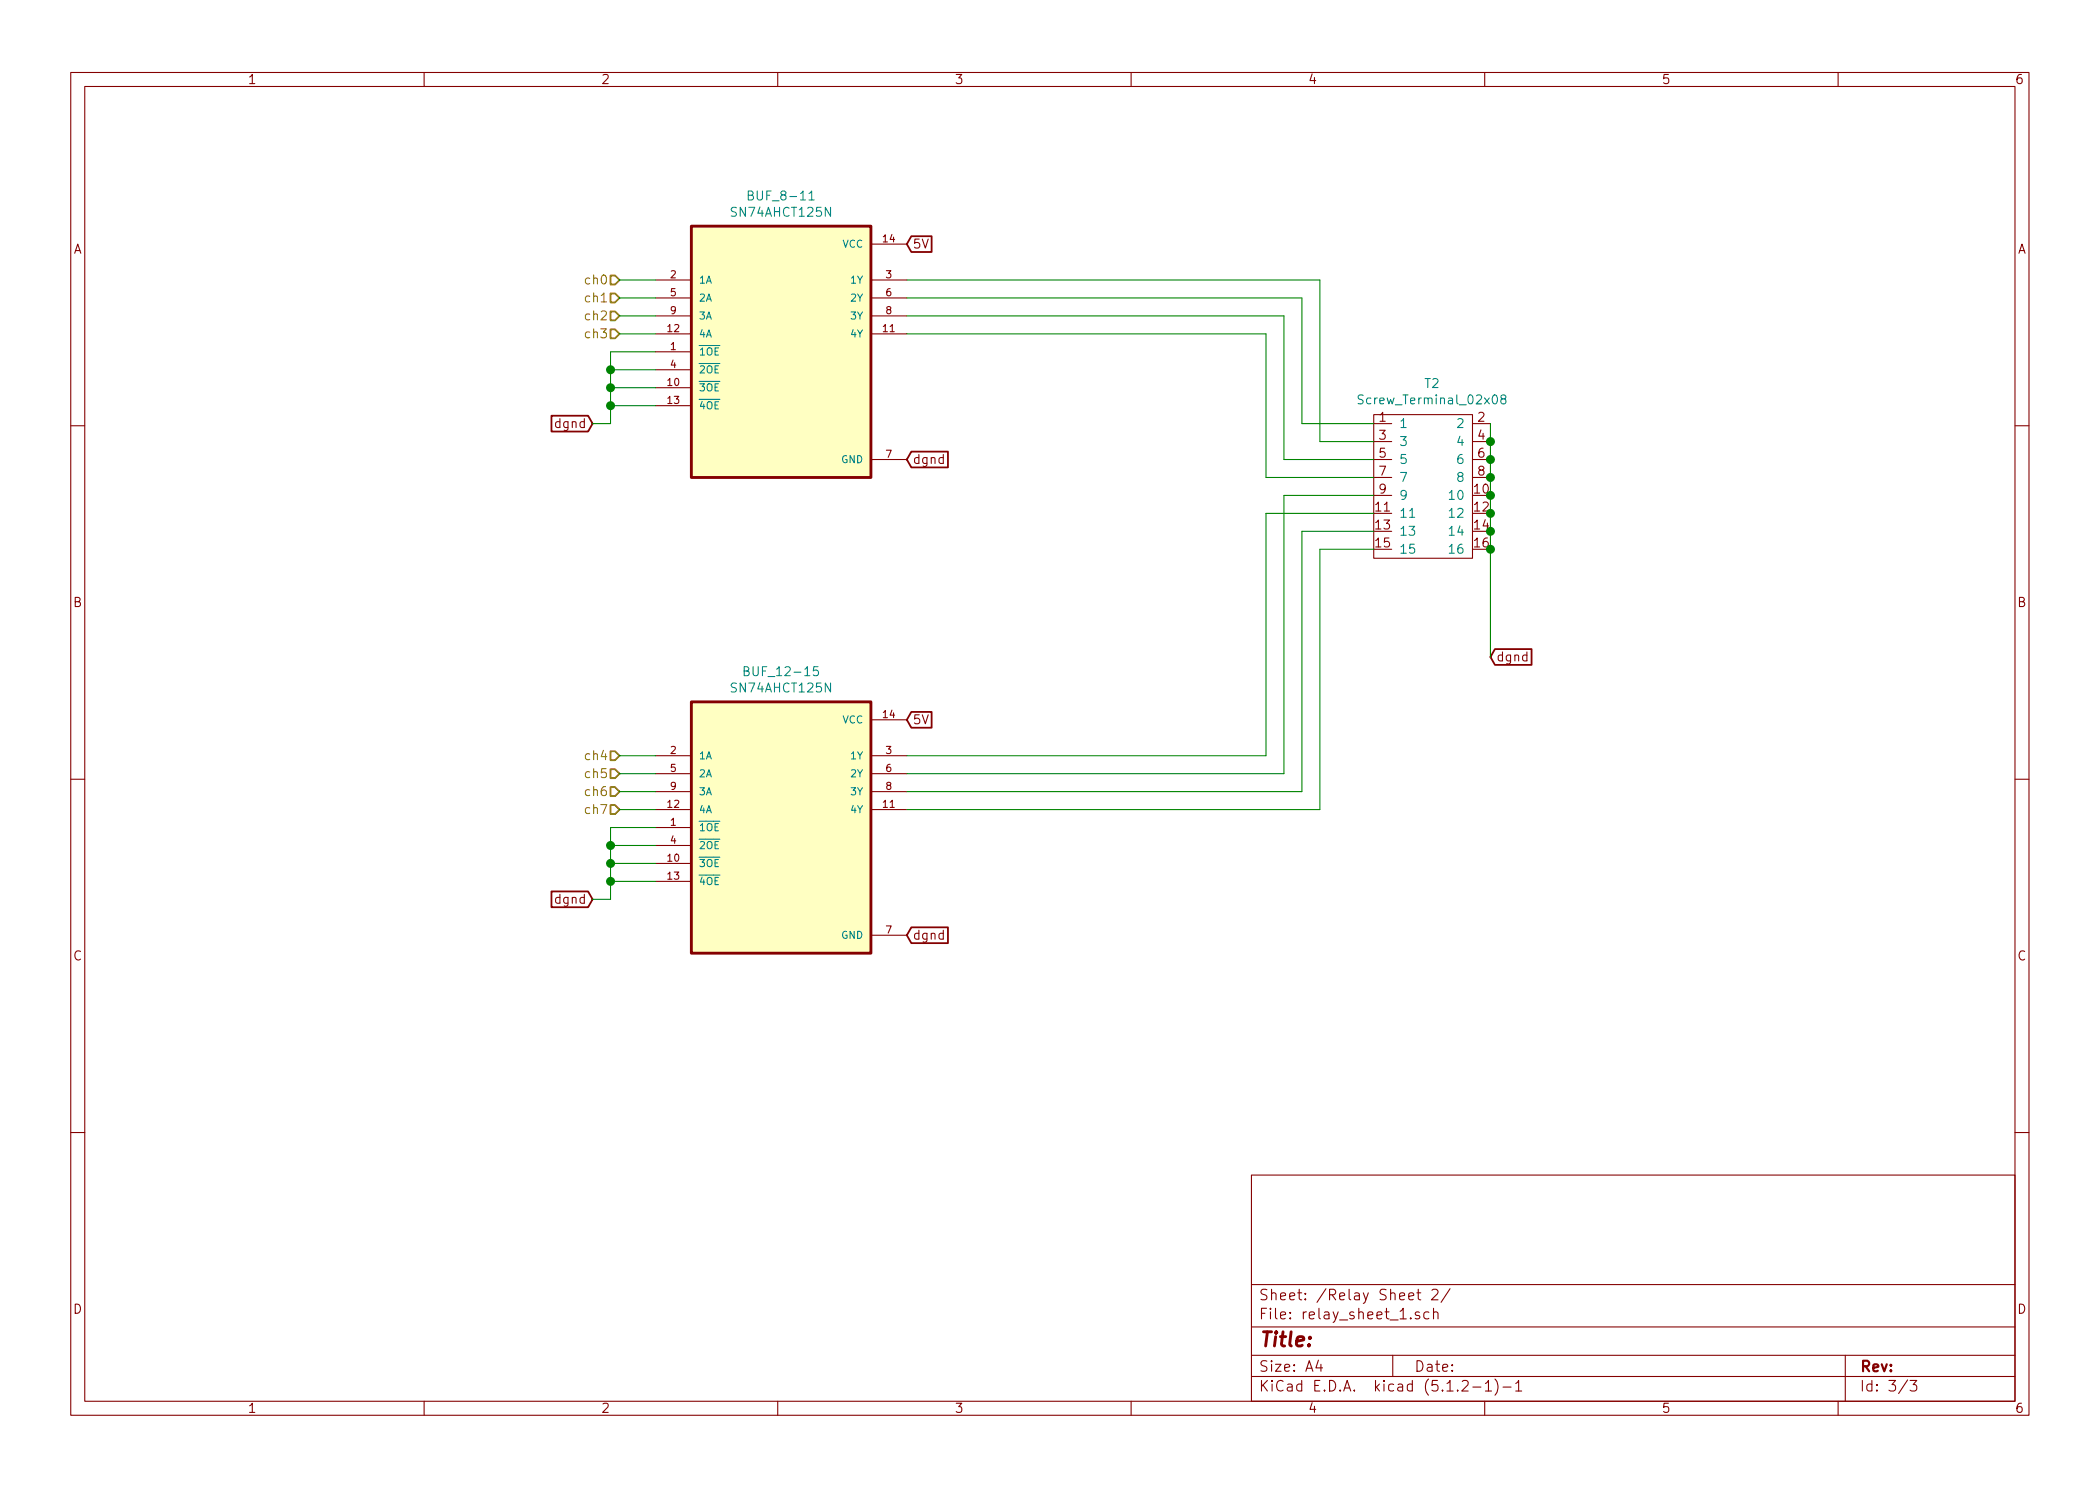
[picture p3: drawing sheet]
<svg xmlns="http://www.w3.org/2000/svg" width="297mm" height="210mm" viewBox="0 0 297 210" stroke-linecap="round" stroke-linejoin="round" font-family="sans-serif">
<g fill="none" stroke="#840000" stroke-width=".15">
<path d="M10 10.3h277v189.9h-277zM12 12.2h273v186.1h-273zM60 10.3v1.9M110 10.3v1.9M160 10.3v1.9M210 10.3v1.9M260 10.3v1.9M92.7 39.6h5.1M123.2 39.6h5.1M123.2 34.5h5.1M92.7 42.2h5.1M92.7 44.7h5.1"/>
<path d="M92.7 47.2h5.1M92.7 49.8h5.1M92.7 52.3h5.1M92.7 54.9h5.1M92.7 57.4h5.1M123.2 42.2h5.1M123.2 44.7h5.1M123.2 47.2h5.1M194.3 58.7h14v20.3h-14zM194.3 59.9h2.5M208.3 59.9h2.5M10 60.2h2"/>
<path d="M123.2 65h5.1M194.3 65h2.5M194.3 62.5h2.5M194.3 67.6h2.5M194.3 70.1h2.5M208.3 65h2.5M208.3 62.5h2.5M208.3 67.6h2.5M285 60.2h2M10 110.3h2M92.7 106.9h5.1M92.7 109.5h5.1"/>
<path d="M92.7 112h5.1M92.7 114.5h5.1M92.7 117.1h5.1M92.7 119.6h5.1M123.2 106.9h5.1M123.2 109.5h5.1M123.2 112h5.1M123.2 114.5h5.1M123.2 101.8h5.1M285 110.3h2M92.7 122.2h5.1M92.7 124.7h5.1"/>
<path d="M123.2 132.3h5.1M10 160.2h2M177 166.3h108v32h-108zM285 160.2h2M60 198.3v1.9M110 198.3v1.9M160 198.3v1.9M177 194.8h108M177 191.8h108M177 187.8h108M177 181.8h108M186.5 192.5l-.4 1h1"/>
<path d="M186.8 193v1M197 191.8v3M199.3 183.4l.7-.1-.1-.3-.4-.1-.2 .2v.7l.2 .1 .4-.1M200.4 182.9h.6M200.6 182.4v1.3l.1 .1 .3 .1M200.8 185.7a.37 .37 0 0 0-.6 .1v.1a.54 .54 0 0 0 .6 .3v.1v.2l-.2 .1-.4-.1M202.1 185.7l-.4-.1-.3 .3 .1 .6 .2 .1 .4-.1M202.5 182.6l.3-.2 .5 .1a.37 .37 0 0 1 0 .6l-.8 .8h.9M202.8 185.7a.38 .38 0 0 1 .6 .1v.8M202.8 185.1v1.5M205.1 182.3l-1.3 2M206.8 195.5l.2-.2h.4a.41 .41 0 0 1 .2 .7l-.8 .8h.9"/>
<path d="M208.3 196.3h1.2M210 198.3v1.9M210.1 195.8l.4-.5v1.5M210.1 196.8h.9M211.5 195.1a1.71 1.71 0 0 1 0 2.3M212.6 196.3h1.1M214.4 195.8l.4-.5v1.5M214.4 196.8h.8M260 198.3v1.9M261 191.8v6.5M269.8 195.2l-1.2 2M270.2 195.3h.9l-.5 .6 .4 .1 .1 .2-.1 .5-.2 .1h-.4l-.2-.1"/>
</g>
<g fill="#ffffc2" stroke="#ffffc2" stroke-width=".14">
<path d="M97.8 32h25.4v35.6h-25.4z"/>
<path d="M97.8 99.3h25.4v35.6h-25.4z"/>
</g>
<path d="M97.8 32h25.4v35.6h-25.4zM97.8 99.3h25.4v35.6h-25.4z" fill="none" stroke="#840000" stroke-width=".41"/>
<path d="M105.8 27.6h.6l.1-.2v-.3l-.2-.1h-.5v1.3h.5l.2-.1 .1-.3-.3-.3M114.4 27.4l.4-.4v1.3M114.4 28.3h.8M192.8 56l-.5-.1-.1 .1-.1 .2 .1 .2 .6 .3v.2l-.2 .2h-.5M212.5 56.4l-.2-.1v-.3l.2-.1 .4 .1 .1 .1v.2l-.6 .2-.1 .2v.2l.2 .2h.4l.1-.2v-.4l-.2-.1M105.3 94.9h.5l.1-.2-.1-.2-.1-.2h-.4v1.3h.4l.2-.1 .1-.3-.3-.3M115.7 94.3h-.6l-.1 .6 .2-.1h.3l.3 .3v.3l-.3 .2h-.3l-.2-.1" fill="none" stroke="#008484" stroke-width=".15"/>
<path d="M86.4 39h.6l.6 .6-.6 .7h-.6zM86.4 41.5h.6l.6 .7-.6 .6h-.6zM86.4 44.1h.6l.6 .6-.6 .6h-.6zM86.4 46.6h.6l.6 .6-.6 .7h-.6zM86.4 106.3h.6l.6 .6-.6 .7h-.6zM86.4 108.8h.6l.6 .7-.6 .6h-.6zM86.4 111.4h.6l.6 .6-.6 .6h-.6zM86.4 113.9h.6l.6 .6-.6 .7h-.6z" fill="none" stroke="#848400" stroke-width=".25"/>
<path d="M128.9 33.4h2.9v2.3h-2.9l-.6-1.2zM78 58.8h5.2l.6 1.1-.6 1.2h-5.2zM128.9 63.9h5.2v2.2h-5.2l-.6-1.1zM211.5 91.8h5.1v2.3h-5.1l-.7-1.1zM128.9 100.7h2.9v2.3h-2.9l-.6-1.2zM78 126.1h5.2l.6 1.1-.6 1.2h-5.2zM128.9 131.2h5.2v2.2h-5.2l-.6-1.1z" fill="none" stroke="#840000" stroke-width=".25"/>
<g fill="none" stroke="#008400" stroke-width=".15">
<path d="M87.6 39.6h5.1M128.3 39.6h58.4v22.9h7.6M86.4 57.4h6.3M86.4 54.9h6.3M86.4 52.3h6.3M87.6 42.2h5.1M87.6 44.7h5.1M87.6 47.2h5.1M92.7 49.8h-6.3v10.1h-2.6M128.3 42.2h55.8v17.7h10.2M128.3 44.7h53.3v20.3h12.7M128.3 47.2h50.8v20.4h15.2"/>
<path d="M210.8 59.9v33.1M194.3 72.6h-15.2v34.3h-50.8M194.3 70.1h-12.7v39.4h-53.3M194.3 75.2h-10.2v36.8h-55.8M194.3 77.7h-7.6v36.8h-58.4M86.4 119.6h6.3M87.6 106.9h5.1M87.6 109.5h5.1M87.6 112h5.1M87.6 114.5h5.1M92.7 117.1h-6.3v10.1h-2.6M86.4 124.7h6.3"/>
<path d="M86.4 122.2h6.3"/>
</g>
<g fill="#008400" stroke="#008400" stroke-width=".25">
<circle cx="86.4" cy="57.4" r=".51"/>
<circle cx="86.4" cy="54.9" r=".51"/>
<circle cx="86.4" cy="52.3" r=".51"/>
<circle cx="86.4" cy="124.7" r=".51"/>
<circle cx="86.4" cy="122.2" r=".51"/>
<circle cx="86.4" cy="119.6" r=".51"/>
<circle cx="210.8" cy="62.5" r=".51"/>
<circle cx="210.8" cy="65" r=".51"/>
<circle cx="210.8" cy="67.6" r=".51"/>
<circle cx="210.8" cy="70.1" r=".51"/>
<circle cx="210.8" cy="72.6" r=".51"/>
<circle cx="210.8" cy="75.2" r=".51"/>
<circle cx="210.8" cy="77.7" r=".51"/>
</g>
<text font-size="2.8" fill="#840000" x="178" y="190.5">Title:</text>
<g font-size="2.1" fill="#840000">
<text x="178" y="184">Sheet: /Relay Sheet 2/</text>
<text x="178" y="186.7">File: relay_sheet_1.sch</text>
<text x="178" y="196.9">KiCad E.D.A. kicad (5.1.2-1)-1</text>
<text x="178" y="194.1">Size: A4</text>
<text x="200" y="194.1">Date:</text>
<text x="263" y="194.1">Rev:</text>
<text x="263" y="196.9">Id: 3/3</text>
</g>
<g font-size="1.8" fill="#840000">
<text x="35" y="11.9">1</text>
<text x="85" y="11.9">2</text>
<text x="135" y="11.9">3</text>
<text x="185" y="11.9">4</text>
<text x="235" y="11.9">5</text>
<text x="285" y="11.9">6</text>
<text x="10.4" y="35.9">A</text>
<text x="129.1" y="35.2">5V</text>
<text x="285.4" y="35.9">A</text>
<text x="195.1" y="59.7">1</text>
<text x="209.1" y="59.7">2</text>
<text x="78.7" y="60.6">dgnd</text>
<text x="129.1" y="65.7">dgnd</text>
<text x="195.1" y="62.2">3</text>
<text x="195.1" y="64.8">5</text>
<text x="209.1" y="62.2">4</text>
<text x="209.1" y="64.8">6</text>
<text x="195.1" y="67.3">7</text>
<text x="195.1" y="69.8">9</text>
<text x="208.6" y="69.8">10</text>
<text x="209.1" y="67.3">8</text>
<text x="194.6" y="72.4">11</text>
<text x="194.6" y="74.9">13</text>
<text x="194.6" y="77.5">15</text>
<text x="208.6" y="72.4">12</text>
<text x="208.6" y="74.9">14</text>
<text x="208.6" y="77.5">16</text>
<text x="10.4" y="85.9">B</text>
<text x="285.4" y="85.9">B</text>
<text x="211.6" y="93.6">dgnd</text>
<text x="129.1" y="102.5">5V</text>
<text x="78.7" y="127.9">dgnd</text>
<text x="10.4" y="135.9">C</text>
<text x="129.1" y="133">dgnd</text>
<text x="285.4" y="135.9">C</text>
<text x="10.4" y="185.9">D</text>
<text x="285.4" y="185.9">D</text>
<text x="35" y="199.9">1</text>
<text x="85" y="199.9">2</text>
<text x="135" y="199.9">3</text>
<text x="185" y="199.9">4</text>
<text x="235" y="199.9">5</text>
<text x="285" y="199.9">6</text>
</g>
<g font-size="1.8" fill="#008484">
<text x="106.4" y="28.4">BUF_8-11</text>
<text x="103.7" y="30.7">SN74AHCT125N</text>
<text x="192.8" y="57.2">Screw_Terminal_02x08</text>
<text x="201.5" y="54.9">T2</text>
<text x="197.9" y="60.6">1</text>
<text x="197.9" y="63.1">3</text>
<text x="197.9" y="65.7">5</text>
<text x="206.3" y="60.6">2</text>
<text x="206.3" y="63.1">4</text>
<text x="206.3" y="65.7">6</text>
<text x="197.9" y="68.2">7</text>
<text x="197.9" y="70.7">9</text>
<text x="205.3" y="70.7">10</text>
<text x="206.3" y="68.2">8</text>
<text x="197.9" y="73.3">11</text>
<text x="197.9" y="75.8">13</text>
<text x="205.3" y="73.3">12</text>
<text x="205.3" y="75.8">14</text>
<text x="197.9" y="78.4">15</text>
<text x="205.3" y="78.4">16</text>
<text x="105.9" y="95.7">BUF_12-15</text>
<text x="103.7" y="98">SN74AHCT125N</text>
</g>
<g font-size="1.8" fill="#848400">
<text x="83.1" y="40.3">ch0</text>
<text x="83.1" y="42.8">ch1</text>
<text x="83.1" y="45.3">ch2</text>
<text x="83.1" y="47.9">ch3</text>
<text x="83.1" y="107.6">ch4</text>
<text x="83.1" y="110.1">ch5</text>
<text x="83.1" y="112.6">ch6</text>
<text x="83.1" y="115.2">ch7</text>
</g>
<g font-size="1.4" fill="#008484">
<text x="119.2" y="35">VCC</text>
<text x="98.8" y="40.1">1A</text>
<text x="120.4" y="40.1">1Y</text>
<text x="98.8" y="42.7">2A</text>
<text x="98.8" y="45.2">3A</text>
<text x="98.8" y="47.7">4A</text>
<text x="120.4" y="42.7">2Y</text>
<text x="120.4" y="45.2">3Y</text>
<text x="120.4" y="47.7">4Y</text>
<text x="98.8" y="50.3">1OE</text>
<text x="98.8" y="52.8">2OE</text>
<text x="98.8" y="55.4">3OE</text>
<text x="98.8" y="57.9">4OE</text>
<text x="119" y="65.5">GND</text>
<text x="98.8" y="107.4">1A</text>
<text x="119.2" y="102.4">VCC</text>
<text x="120.4" y="107.4">1Y</text>
<text x="98.8" y="110">2A</text>
<text x="98.8" y="112.5">3A</text>
<text x="120.4" y="110">2Y</text>
<text x="120.4" y="112.5">3Y</text>
<text x="98.8" y="115.1">4A</text>
<text x="98.8" y="117.6">1OE</text>
<text x="120.4" y="115.1">4Y</text>
<text x="98.8" y="120.1">2OE</text>
<text x="98.8" y="122.7">3OE</text>
<text x="98.8" y="125.2">4OE</text>
<text x="119" y="132.8">GND</text>
</g>
<g font-size="1.4" fill="#840000">
<text x="124.9" y="34.3">14</text>
<text x="94.9" y="39.4">2</text>
<text x="94.9" y="41.9">5</text>
<text x="125.3" y="39.4">3</text>
<text x="125.3" y="41.9">6</text>
<text x="94.5" y="47">12</text>
<text x="94.9" y="44.4">9</text>
<text x="124.9" y="47">11</text>
<text x="125.3" y="44.4">8</text>
<text x="94.9" y="49.5">1</text>
<text x="94.9" y="52.1">4</text>
<text x="94.5" y="54.6">10</text>
<text x="94.5" y="57.1">13</text>
<text x="125.3" y="64.8">7</text>
<text x="124.9" y="101.6">14</text>
<text x="94.9" y="106.7">2</text>
<text x="125.3" y="106.7">3</text>
<text x="94.9" y="109.2">5</text>
<text x="94.9" y="111.8">9</text>
<text x="125.3" y="109.2">6</text>
<text x="125.3" y="111.8">8</text>
<text x="94.5" y="114.3">12</text>
<text x="94.9" y="116.8">1</text>
<text x="94.9" y="119.4">4</text>
<text x="124.9" y="114.3">11</text>
<text x="94.5" y="121.9">10</text>
<text x="94.5" y="124.5">13</text>
<text x="125.3" y="132.1">7</text>
</g>
</svg>
